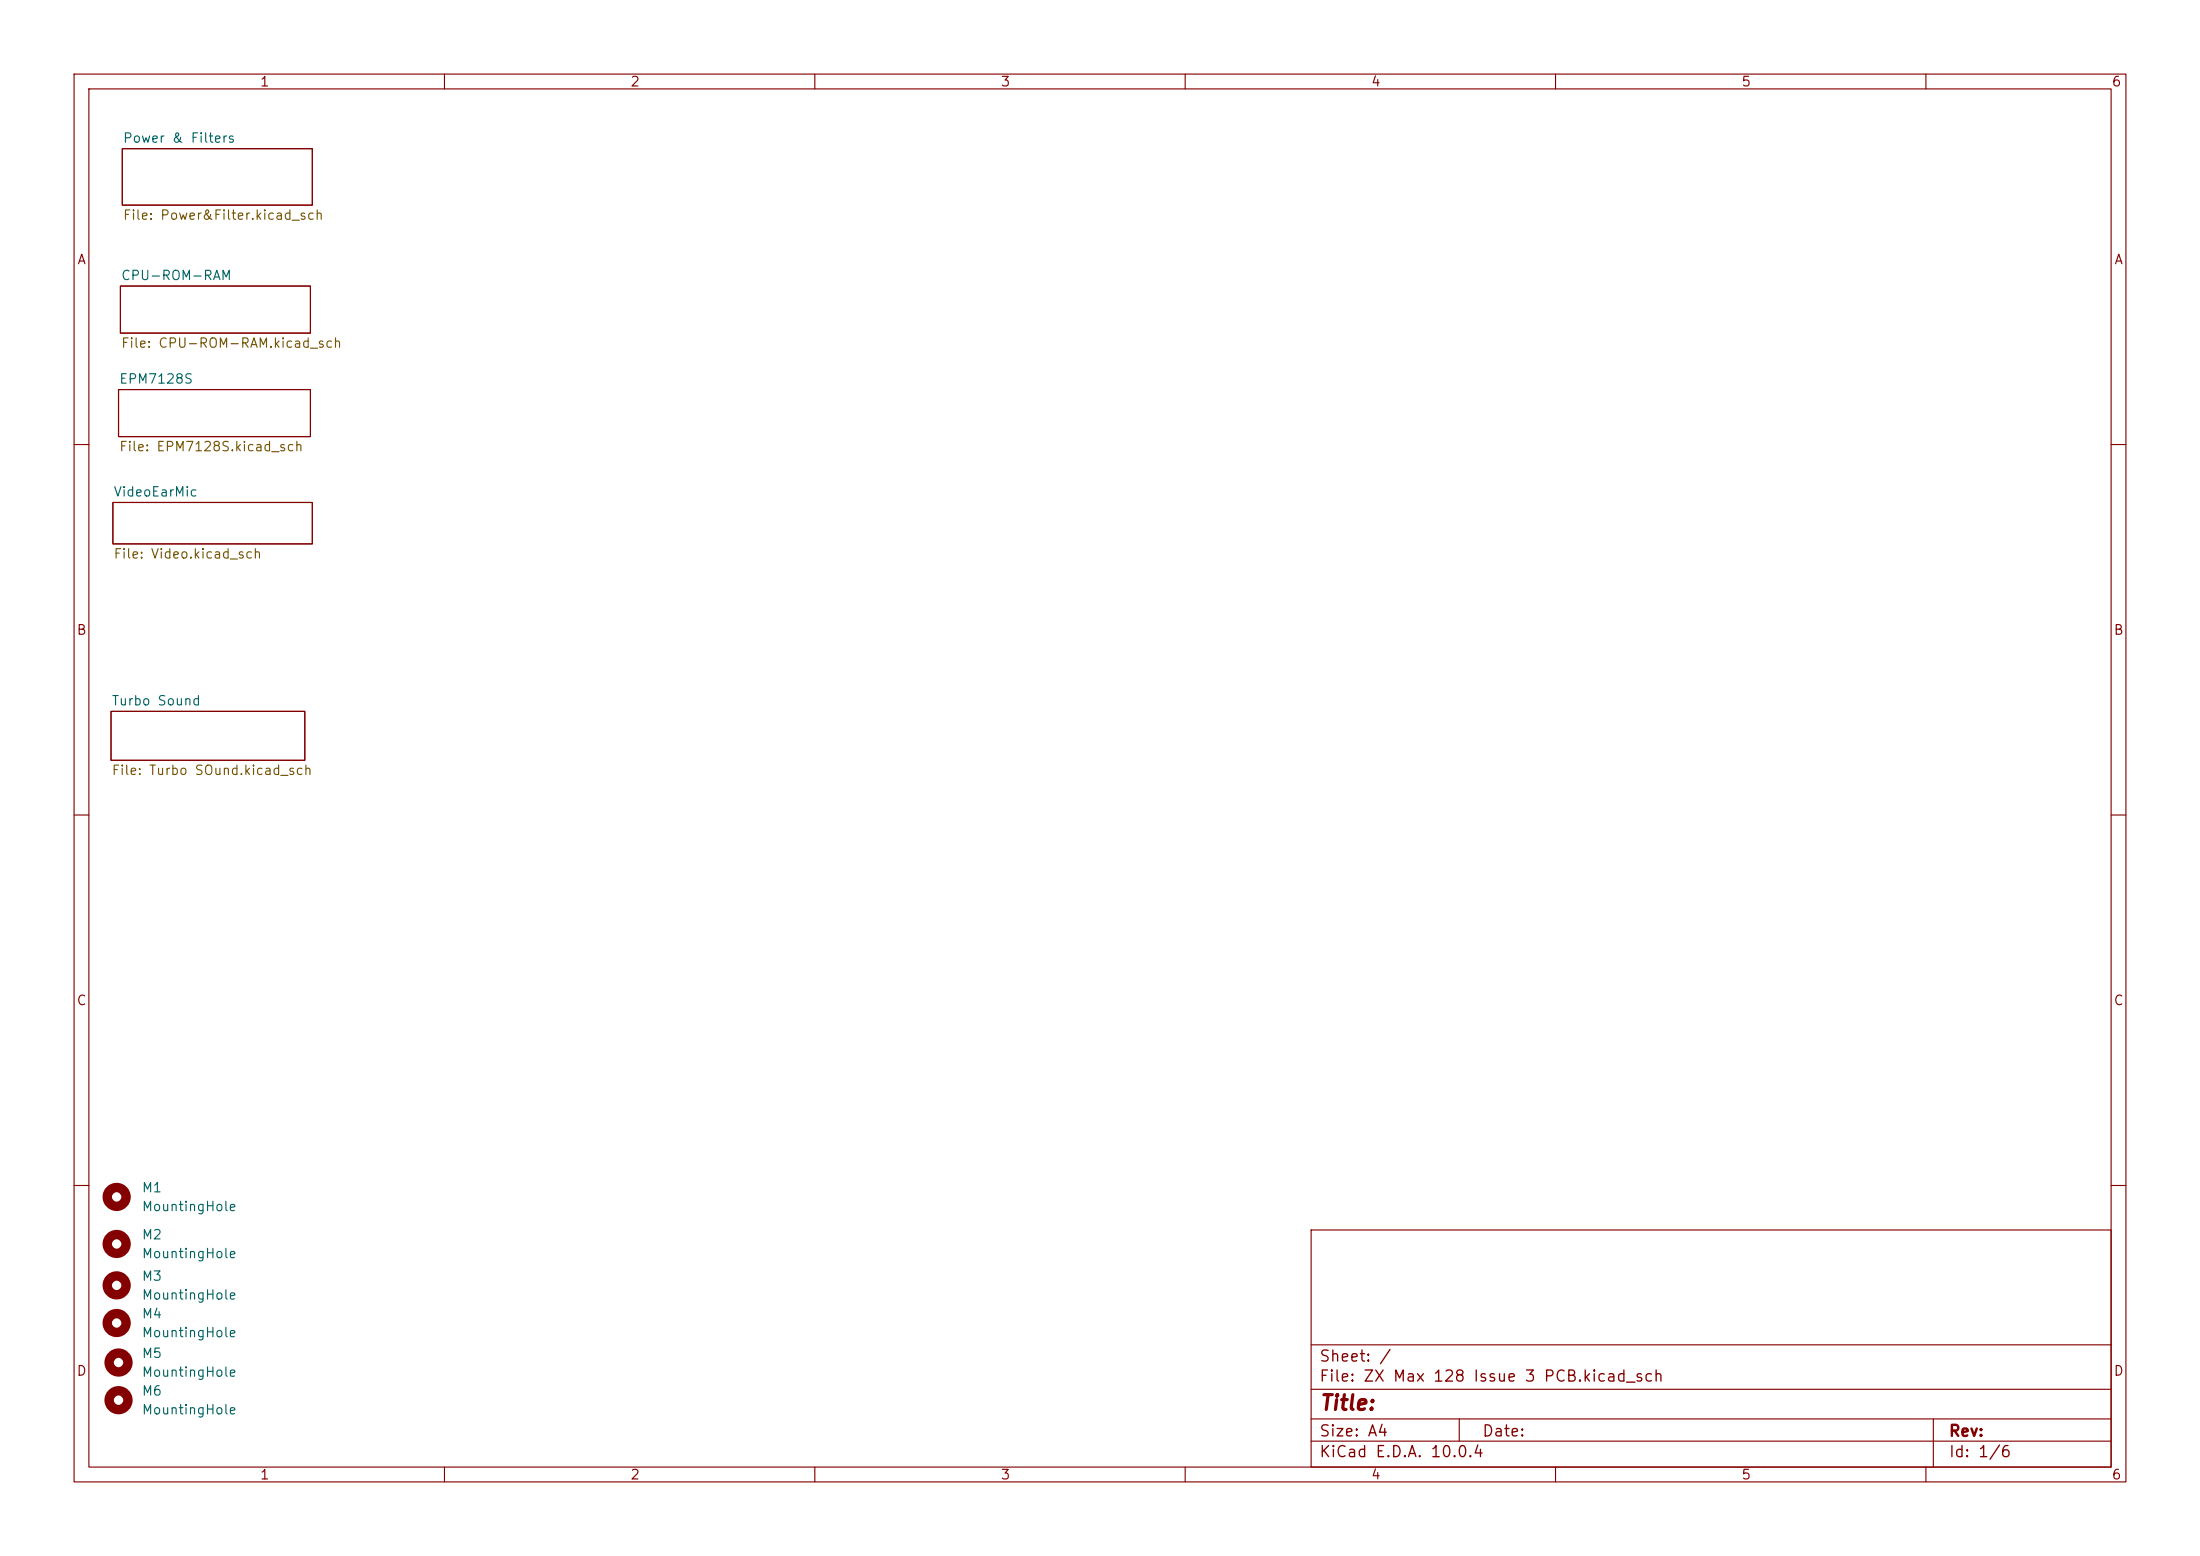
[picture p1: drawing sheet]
<svg xmlns="http://www.w3.org/2000/svg" width="297mm" height="210mm" viewBox="0 0 297 210" stroke-linecap="round" stroke-linejoin="round" font-family="sans-serif">
<g fill="none" stroke="#840000" stroke-width=".15">
<path d="M10 10h277v190h-277zM12 12h273v186h-273zM60 10v2M110 10v2M160 10v2M210 10v2M260 10v2M16.3 38.6h25.6v6.4h-25.6zM16.5 20.1h25.7v7.6h-25.7zM16 52.6h25.9v6.3h-25.9zM10 60h2M15.2 67.8h27v5.6h-27z"/>
<path d="M285 60h2M15 96h26.1v6.6h-26.1zM10 110h2M285 110h2M10 160h2M177 166h108v32h-108zM285 160h2M60 198v2M110 198v2M160 198v2M177 194.5h108M177 191.5h108"/>
<path d="M177 187.5h108M177 181.5h108M197 191.5v3M210 198v2M260 198v2M261 191.5v6.5"/>
</g>
<g fill="none" stroke="#840000" stroke-width="1.3">
<circle cx="15.7" cy="167.9" r="1.27"/>
<circle cx="15.7" cy="161.5" r="1.27"/>
<circle cx="15.7" cy="173.5" r="1.27"/>
<circle cx="15.7" cy="178.6" r="1.27"/>
<circle cx="16" cy="189" r="1.27"/>
<circle cx="16" cy="183.9" r="1.27"/>
</g>
<text font-size="2" fill="#840000" x="178" y="190.8">Title:</text>
<g font-size="1.5" fill="#840000">
<text x="178" y="184.2">Sheet: /</text>
<text x="178" y="186.9">File: ZX Max 128 Issue 3 PCB.kicad_sch</text>
<text x="178" y="197.1">KiCad E.D.A. 10.0.4</text>
<text x="178" y="194.3">Size: A4</text>
<text x="200" y="194.3">Date:</text>
<text x="263" y="194.3">Rev:</text>
<text x="263" y="197.1">Id: 1/6</text>
</g>
<g font-size="1.3" fill="#840000">
<text x="35" y="12">1</text>
<text x="85" y="12">2</text>
<text x="135" y="12">3</text>
<text x="185" y="12">4</text>
<text x="235" y="12">5</text>
<text x="285" y="12">6</text>
<text x="10.3" y="36">A</text>
<text x="285.3" y="36">A</text>
<text x="10.3" y="86">B</text>
<text x="285.3" y="86">B</text>
<text x="10.3" y="136">C</text>
<text x="285.3" y="136">C</text>
<text x="10.3" y="186">D</text>
<text x="285.3" y="186">D</text>
<text x="35" y="200">1</text>
<text x="85" y="200">2</text>
<text x="135" y="200">3</text>
<text x="185" y="200">4</text>
<text x="235" y="200">5</text>
<text x="285" y="200">6</text>
</g>
<g font-size="1.3" fill="#006464">
<text x="16.5" y="19.6">Power &amp; Filters</text>
<text x="16.3" y="38.1">CPU-ROM-RAM</text>
<text x="16" y="52.1">EPM7128S</text>
<text x="15.2" y="67.3">VideoEarMic</text>
<text x="15" y="95.5">Turbo Sound</text>
<text x="19.1" y="161.2">M1</text>
<text x="19.1" y="167.6">M2</text>
<text x="19.1" y="163.8">MountingHole</text>
<text x="19.1" y="173.2">M3</text>
<text x="19.1" y="170.1">MountingHole</text>
<text x="19.1" y="178.3">M4</text>
<text x="19.1" y="175.7">MountingHole</text>
<text x="19.1" y="183.6">M5</text>
<text x="19.1" y="180.8">MountingHole</text>
<text x="19.1" y="188.7">M6</text>
<text x="19.1" y="191.2">MountingHole</text>
<text x="19.1" y="186.1">MountingHole</text>
</g>
<g font-size="1.3" fill="#725600">
<text x="16.5" y="30">File: Power&amp;Filter.kicad_sch</text>
<text x="16.3" y="47.3">File: CPU-ROM-RAM.kicad_sch</text>
<text x="16" y="61.2">File: EPM7128S.kicad_sch</text>
<text x="15.2" y="75.7">File: Video.kicad_sch</text>
<text x="15" y="104.9">File: Turbo SOund.kicad_sch</text>
</g>
</svg>
